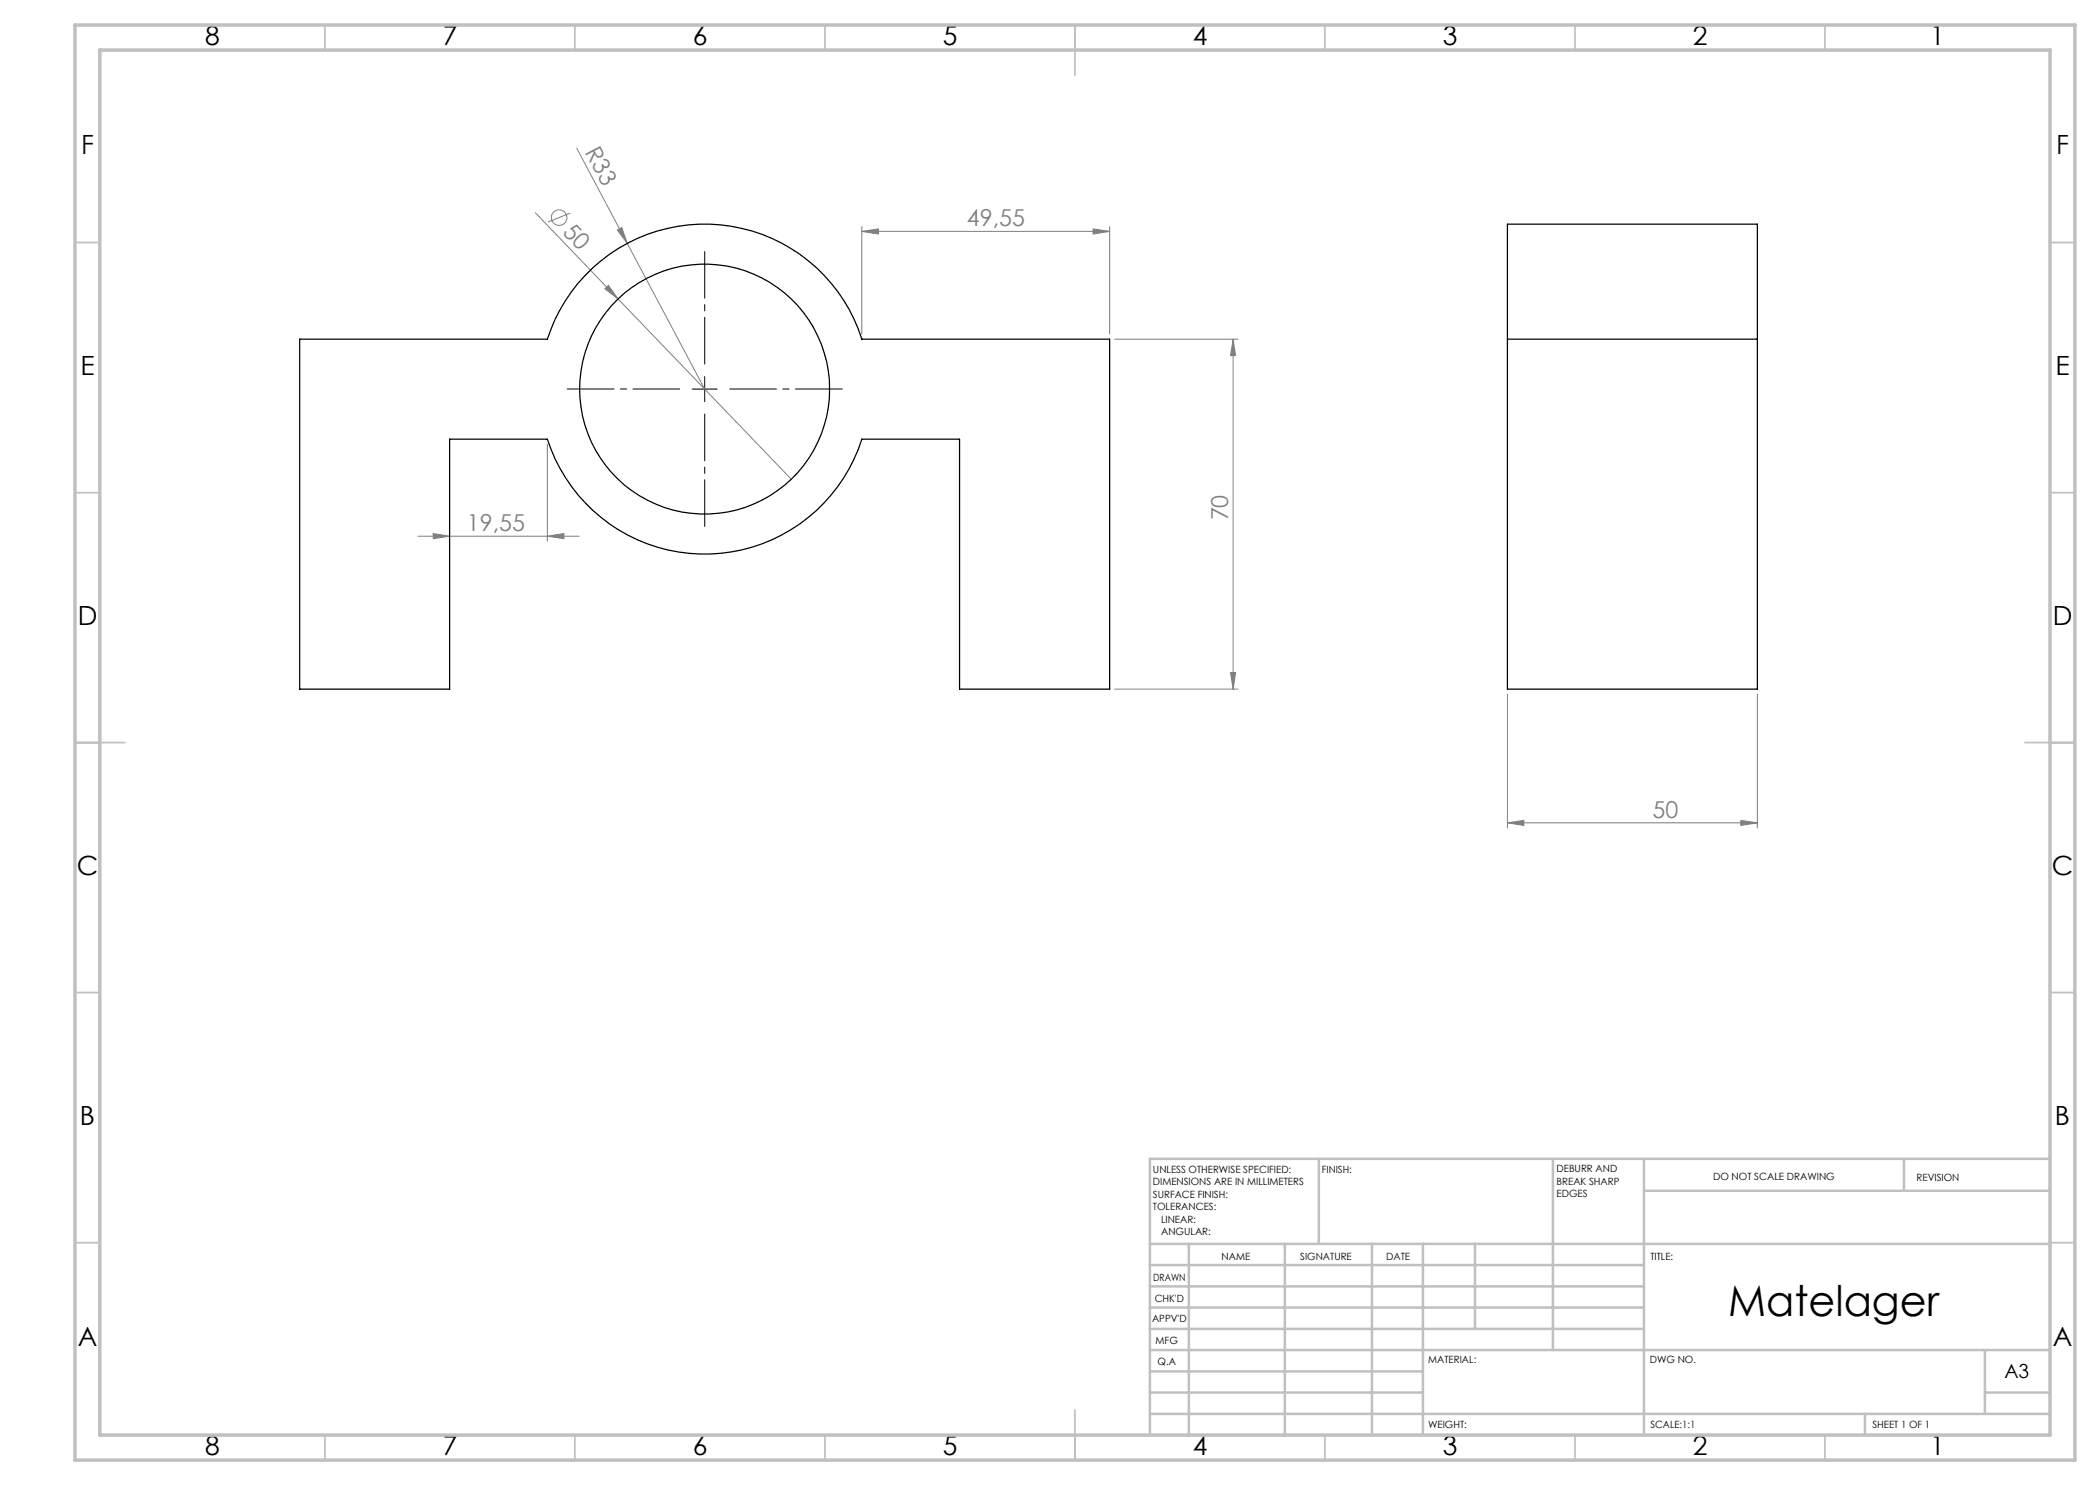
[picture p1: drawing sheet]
<svg xmlns="http://www.w3.org/2000/svg" width="420mm" height="297mm" viewBox="0 0 420 297" stroke-linecap="round" stroke-linejoin="round" font-family="sans-serif">
<g fill="none" stroke="#808080" stroke-width=".2">
<path d="M115.4 29.7l10 19M107.1 42.5l16.5 17.3M114.1 42.6l-4.5 1.8M121 57.7l.7-.6 1.9 2.7zM123.5 46l.9-.5 1 3.2zM123.6 59.8l34.7 36M125.4 48.7l15.5 29.1M172.4 46.3l3.3-.5v1zM172.4 45.3v21.5M172.4 46.3h49.5M218.6 45.8l3.3 .5-3.3 .5zM221.9 45.3v21.5"/>
<path d="M222.9 67.8h24.7M246.6 67.8l.5 3.3h-1zM246.6 67.8v70M109.5 88.8v19.4M83.6 107.2h32.2M86.6 106.7l3.3 .5-3.3 .5zM109.5 107.2l3.3-.5v1zM222.9 137.8h24.7M246.1 134.5h1l-.5 3.3zM301.5 138.8v26.8M351.5 138.8v26.8M301.5 164.6l3.3-.5v1z"/>
<path d="M301.5 164.6h50M348.2 164.1l3.3 .5-3.3 .5z"/>
<circle cx="111.8" cy="43.5" r="1.56"/>
</g>
<path d="M135.9 77.8h-22.5M140.9 72.8v-22.5M145.9 77.8h22.5M140.9 82.8v22.5" fill="none" stroke="#000" stroke-width=".2" stroke-dasharray="15.2 1.3 1.3 1.3" stroke-dashoffset="5.9"/>
<path d="M138.4 77.8h5M140.9 75.3v5" fill="none" stroke="#000" stroke-width=".2"/>
<g fill="none" stroke="#c0c0c0" stroke-width=".35">
<path d="M65 5v5M115 5v5M165 5v5M215 5v10M265 5v5M315 5v5M365 5v5M15 48.5h5M410 48.5h5M15 98.5h5M410 98.5h5M15 148.5h10"/>
<path d="M405 148.5h10M15 198.5h5M410 198.5h5M15 248.5h5M410 248.5h5M65 287v5M115 287v5M165 287v5M215 282v10M265 287v5M315 287v5M365 287v5"/>
</g>
<g fill="none" stroke="#c0c0c0" stroke-width=".5">
<path d="M263.8 231.8v17M310.6 231.8v38.2M328.8 231.8v55.2M328.8 238.2h81.2M380.8 231.8v6.4M410 231.8h-180v55.2M230 248.8h180M230 257.3h98.8M230 253h98.8M237.8 248.8v38.2M257 248.8v38.2M274.4 248.8v38.2"/>
<path d="M284.6 248.8v38.2M295 248.8v17M230 265.8h98.8M230 261.5h98.8M230 278.5h54.6M230 274.3h54.6M230 270h180M397 278.5h13M397 270v12.8M230 282.8h180M373 282.8v4.2"/>
</g>
<path d="M15 5h400v287h-400zM20 10h390v277h-390z" fill="none" stroke="#c0c0c0" stroke-width=".7"/>
<g fill="#808080">
<path d="M123.5 46l.9-.5 1 3.2z"/>
<path d="M121 57.7l.7-.6 1.9 2.7z"/>
<path d="M348.2 164.1l3.3 .5-3.3 .5zM301.5 164.6l3.3-.5v1z"/>
<path d="M218.6 45.8l3.3 .5-3.3 .5zM172.4 46.3l3.3-.5v1z"/>
<path d="M246.1 134.5h1l-.5 3.3zM246.6 67.8l.5 3.3h-1z"/>
<path d="M86.6 106.7l3.3 .5-3.3 .5zM109.5 107.2l3.3-.5v1z"/>
</g>
<g fill="none" stroke="#000" stroke-width=".25">
<path d="M59.9 67.8h49.6a33 33 0 0 1 31.4-23 33 33 0 0 1 31.5 23h49.5v70h-30v-50h-19.5a33 33 0 0 1-31.5 23 33 33 0 0 1-31.4-23h-19.6v50h-30zM301.5 67.8v-23h50v23M301.5 67.8v70h50v-70M301.5 67.8h50"/>
<circle cx="140.9" cy="77.8" r="25"/>
</g>
<text font-size="8.5" x="345.6" y="263.2">Matelager</text>
<g font-size="5.3">
<text x="41" y="9">8</text>
<text x="88.5" y="9">7</text>
<text x="138.5" y="9">6</text>
<text x="188.5" y="9">5</text>
<text x="238.5" y="9">4</text>
<text x="288.5" y="9">3</text>
<text x="338.5" y="9">2</text>
<text x="386" y="9">1</text>
<text x="16.2" y="30.7">F</text>
<text x="411.2" y="30.7">F</text>
<text x="16.1" y="75">E</text>
<text x="411.1" y="75">E</text>
<text x="15.5" y="125">D</text>
<text x="410.5" y="125">D</text>
<text x="15.4" y="175">C</text>
<text x="410.4" y="175">C</text>
<text x="16" y="225">B</text>
<text x="411" y="225">B</text>
<text x="15.5" y="269.2">A</text>
<text x="410.5" y="269.2">A</text>
<text x="41" y="291">8</text>
<text x="88.5" y="291">7</text>
<text x="138.5" y="291">6</text>
<text x="188.5" y="291">5</text>
<text x="238.5" y="291">4</text>
<text x="288.5" y="291">3</text>
<text x="338.5" y="291">2</text>
<text x="386" y="291">1</text>
</g>
<g font-size="4.7" fill="#808080">
<text x="116.9" y="30.3" transform="rotate(62 116.9 30.3)">R33</text>
<text x="112.4" y="46.5" transform="rotate(46 112.4 46.5)">50</text>
<text x="193.4" y="45.3">49,55</text>
<text x="93.4" y="106.2">19,55</text>
<text x="245.6" y="104.1" transform="rotate(-90 245.6 104.1)">70</text>
<text x="330.5" y="163.5">50</text>
</g>
<text font-size="3.9" x="400.9" y="275.5">A3</text>
<g font-size="2">
<text x="230.6" y="234.6">UNLESS OTHERWISE SPECIFIED:</text>
<text x="230.6" y="237.1">DIMENSIONS ARE IN MILLIMETERS</text>
<text x="230.6" y="239.6">SURFACE FINISH:</text>
<text x="264.4" y="234.6">FINISH:</text>
<text x="311.3" y="234.5">DEBURR AND</text>
<text x="311.3" y="237">BREAK SHARP</text>
<text x="311.3" y="239.5">EDGES</text>
<text x="342.6" y="236">DO NOT SCALE DRAWING</text>
<text x="383.3" y="236.2">REVISION</text>
<text x="230.6" y="242.1">TOLERANCES:</text>
<text x="232.2" y="244.6">LINEAR:</text>
<text x="232.2" y="247.1">ANGULAR:</text>
<text x="244.3" y="252">NAME</text>
<text x="260" y="251.9">SIGNATURE</text>
<text x="277.2" y="251.9">DATE</text>
<text x="330.1" y="251.9">TITLE:</text>
<text x="230.6" y="256.1">DRAWN</text>
<text x="230.9" y="260.3">CHK'D</text>
<text x="230.4" y="264.4">APPV'D</text>
<text x="231.1" y="268.8">MFG</text>
<text x="231.5" y="273">Q.A</text>
<text x="285.6" y="272.5">MATERIAL:</text>
<text x="330" y="272.5">DWG NO.</text>
<text x="285.6" y="285.5">WEIGHT:</text>
<text x="330.1" y="285.6">SCALE:1:1</text>
<text x="374.5" y="285.6">SHEET 1 OF 1</text>
</g>
</svg>
